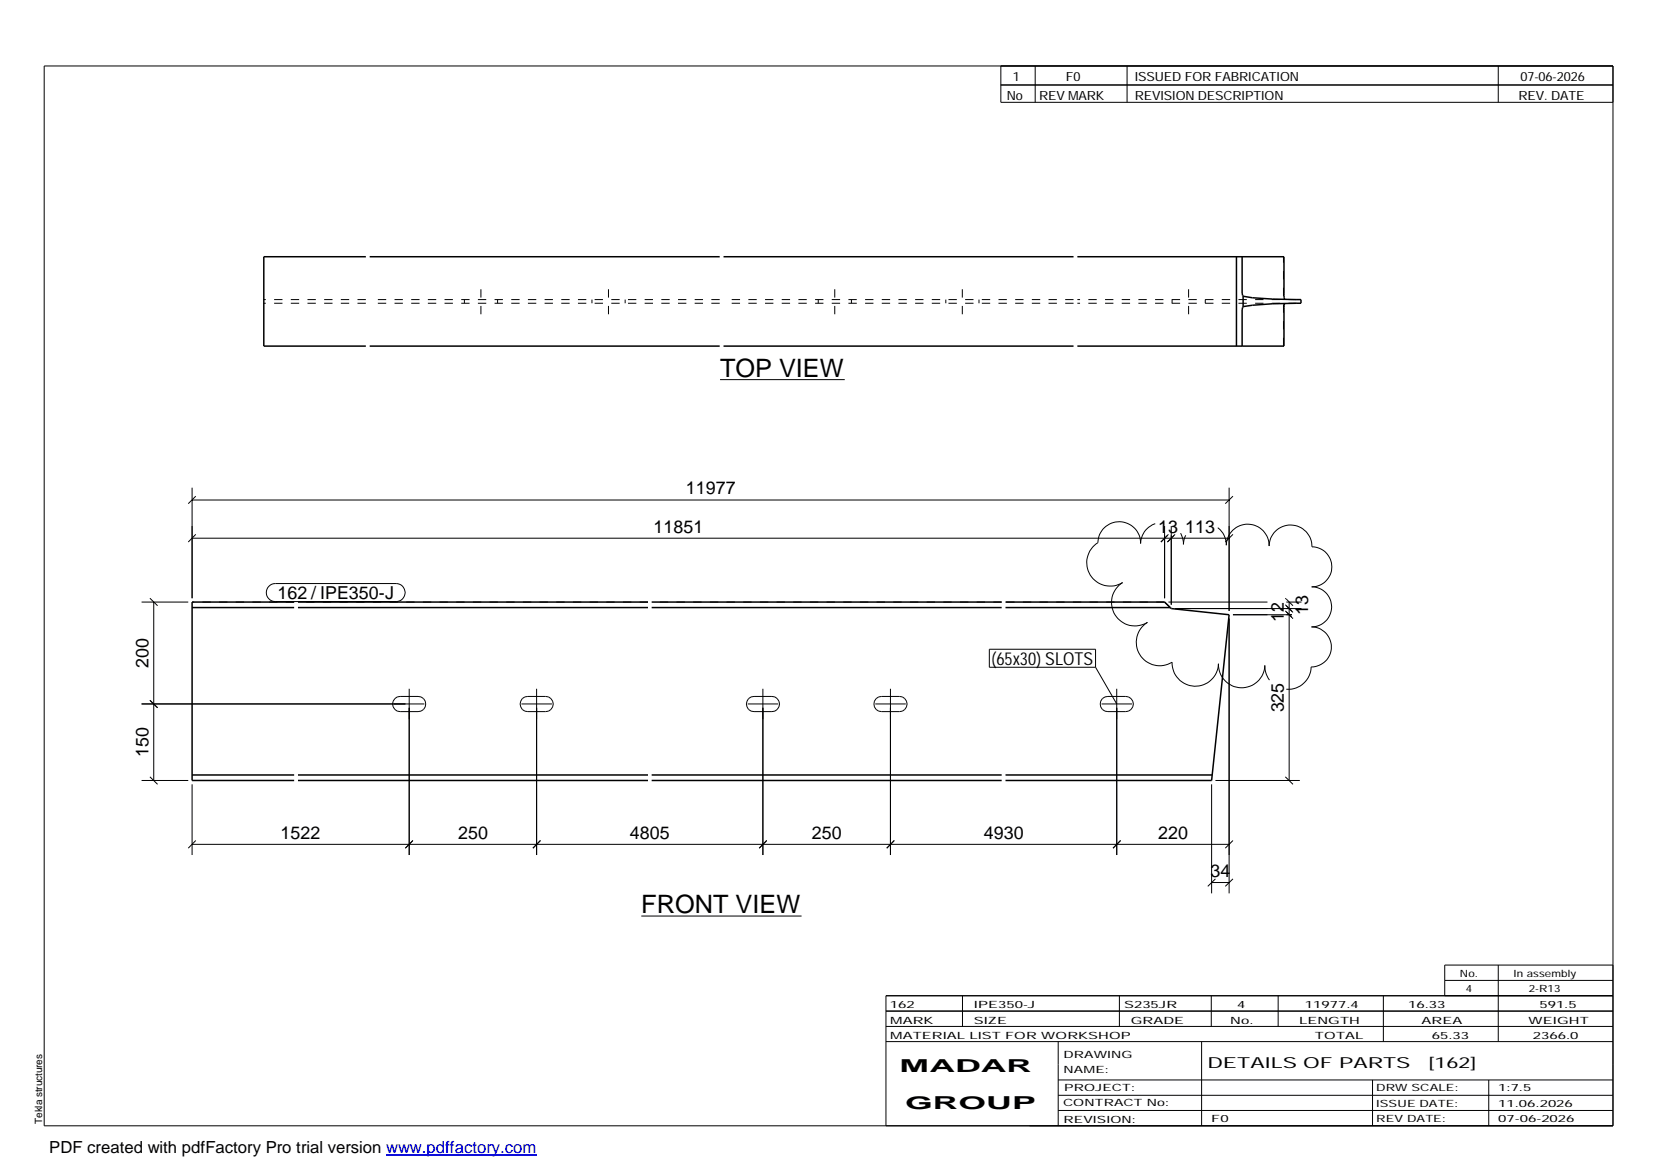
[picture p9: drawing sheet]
<svg xmlns="http://www.w3.org/2000/svg" width="420mm" height="297mm" viewBox="0 0 420 297" stroke-linecap="round" stroke-linejoin="round" font-family="sans-serif">
<g fill="none" stroke="#000" stroke-width=".25">
<path d="M11.2 16.7h398.3v269.1h-398.3zM254.1 16.7v9.3h155.4M262.8 16.7v9.3M286.1 16.7v9.3M380.4 16.7v9.3M254.1 21.6h155.4M182.8 96.4h31.7M48.8 126.9h263.2M48.8 123.8v28.1M48.8 136.6h263.2M49.7 126l-1.9 1.9M49.7 135.7l-1.9 1.9"/>
<path d="M293.3 133a5.4 5.4 0 0 0-3.7 5 5.4 5.4 0 0 0-5.4-5.6 5.4 5.4 0 0 0-5.5 5.4 6 6 0 0 0-1.9 8.2 6 6 0 0 0 8.2 1.9 6 6 0 0 0-1.9 8.2 6 6 0 0 0 8.2 1.9 6 6 0 0 0-1.9 8.2 6 6 0 0 0 8.2 1.9 5.9 5.9 0 0 0 5.7 6.1 5.9 5.9 0 0 0 6-5.7 5.9 5.9 0 0 0 5.7 6.1 5.9 5.9 0 0 0 6.1-5.7l.4 2.3 .8 1.5M295.7 133.5v18.4M296.6 135.7l-1.9 1.9 1.7-1.7M297.3 133.5v20M298.3 135.7l-1.9 1.9M299.7 135.4l.5 1.2 .2 1.6 .3-1.6 .3-.7M309.2 134a5.4 5.4 0 0 1 2.1 4.4 5.4 5.4 0 0 1 5.6-5.3 5.4 5.4 0 0 1 5.3 5.5 5.4 5.4 0 0 1 5.5-5.3 5.4 5.4 0 0 1 5.4 5.5 5.1 5.1 0 0 1 5 5.2 5.1 5.1 0 0 1-5.1 5 5.1 5.1 0 0 1 5.1 5.1 5.1 5.1 0 0 1-5.1 5.1 5.1 5.1 0 0 1 5 5.1 5.1 5.1 0 0 1-5.1 5 5.9 5.9 0 0 1-6.3 5.7M312 123.8v31.3M313 126l-1.9 1.9M313 135.7l-1.9 1.9M35.9 152.9h11.9M38.1 151.9l1.9 1.9"/>
<path d="M39 152.9v45.2M68.3 148.8l.7-.5 .9-.1h30.7a2.29 2.29 0 0 1 2.3 2.2 2.29 2.29 0 0 1-2.3 2.3h-30.7a2.27 2.27 0 0 1-2.1-1.4 2.27 2.27 0 0 1 .5-2.5zM296.6 152.9h25.2M298.3 154.5h32.1M312 157v69.8M313 156.1h15M326.3 155.1l1.7 1.7-1.4-1.5M326.3 153.5l2 2M326.3 151.9l2 1.9M326.6 152.9h3.8M327.3 152.9v45.2M328.1 156.9l.2 .1"/>
<path d="M35.9 178.7h71.8M38.1 177.8l1.9 1.9M100.2 177.4l.6-.5 .8-.1h4.5a1.93 1.93 0 0 1 2 1.9 1.93 1.93 0 0 1-2 2h-4.5a1.93 1.93 0 0 1-1.8-1.2 1.93 1.93 0 0 1 .4-2.1zM103.9 174.9v42.2M132.4 178.7h7.7M132.6 177.4l.6-.5 .8-.1h4.5a1.93 1.93 0 0 1 2 1.9 1.93 1.93 0 0 1-2 2h-4.5a1.95 1.95 0 0 1-1.8-1.2 1.95 1.95 0 0 1 .4-2.1zM136.2 174.9v42.2M189.8 178.7h7.8M190 177.4l.7-.5 .7-.1h4.6a1.93 1.93 0 0 1 1.9 1.9 1.93 1.93 0 0 1-1.9 2h-4.6a1.95 1.95 0 0 1-1.7-1.2 1.95 1.95 0 0 1 .3-2.1zM193.7 174.9v42.2M222.2 178.7h7.8M222.4 177.4l.7-.5 .7-.1h4.5a1.93 1.93 0 0 1 2 1.9 1.93 1.93 0 0 1-2 2h-4.5a1.93 1.93 0 0 1-1.8-1.2 1.93 1.93 0 0 1 .4-2.1z"/>
<path d="M226.1 174.9v42.2M251.2 164.8h26.9v4.6h-26.9zM278.1 169.4l5.4 9.3M279.7 178.7h7.7M279.9 177.4l.6-.5 .8-.1h4.5a1.93 1.93 0 0 1 1.9 1.9 1.93 1.93 0 0 1-1.9 2h-4.5a1.93 1.93 0 0 1-1.9-1.2 1.93 1.93 0 0 1 .5-2.1zM283.5 174.9v42.2M35.9 198.1h11.9M38.1 197.2l1.9 1.9M48.8 199.1v18M307.6 199.1v27.7M308.6 198.1h21.4M326.3 197.2l2 1.9"/>
<path d="M48.8 214.4h263.2M49.7 213.4l-1.9 1.9M104.8 213.4l-1.9 1.9M137.2 213.4l-1.9 1.9M194.6 213.4l-1.9 1.9M227 213.4l-1.9 1.9M284.5 213.4l-1.9 1.9M313 213.4l-1.9 1.9M162.8 232.6h40.7M307.6 224.1h4.4M308.6 223.1l-2 1.9M313 223.1l-1.9 1.9"/>
<path d="M224.9 256.7h184.6M244.3 252.8v7.8M284.2 252.8v7.8M307.5 252.8v7.8M324.5 252.8v7.8M351.2 252.8v11.6M366.8 248.9h42.7M380.4 245v19.4M409.5 245h-42.7v7.8M409.5 252.8h-184.6v33M224.9 264.4h184.6M224.9 260.6h184.6"/>
<path d="M268.6 264.4v21.4M268.6 274.2h140.9M268.6 278.1h140.9M305.1 264.4v21.4M348.4 274.2v11.6M378 274.2v11.6M268.6 281.9h140.9"/>
</g>
<g fill="none" stroke="#000" stroke-width=".38">
<path d="M92.9 65.2h-25.9v22.7h25.9M93.9 65.2h88.8M183.7 65.2h88.8M273.5 65.2h52.5v9.8l.1 1M313.9 65.2v22.7M315.3 65.2v9.2l.3 .8M315.6 75.2v2.6M315.6 77.8l-.3 .9v9.2M315.6 75.2a94.3 94.3 0 0 0 14.7 .9v.9a94.3 94.3 0 0 0-14.7 .8M326.1 77l-.1 1v9.9h-52.5M93.9 87.9h88.8M183.7 87.9h88.8"/>
<path d="M48.8 154.2h25.9M74.7 152.9h-25.9v45.2h25.9M75.6 152.9h88.9M75.6 154.2h88.9M165.4 152.9h88.9M165.4 154.2h88.9M255.3 152.9h40.4l1.4 1.3M255.3 154.2h41.8M297.1 154.2l.2 .3 14.7 1.6-4.4 42h-52.3M48.8 196.8h25.9M75.6 196.8h88.9M75.6 198.1h88.9"/>
<path d="M165.4 196.8h88.9M165.4 198.1h88.9M255.3 196.8h52.4"/>
</g>
<g fill="none" stroke="#000" stroke-width=".25" stroke-dasharray="2.1 2.1" stroke-linecap="butt">
<path d="M92.9 76.1h-25.9M92.9 77h-25.9M117.9 76.1v.9M122.1 79.8v-6.5M126.3 76.1v.9M150.3 76.1v.9M154.5 79.8v-6.5M158.7 76.1v.9M182.7 76.1h-88.8M182.7 77h-88.8M207.7 76.1v.9M211.9 79.8v-6.5"/>
<path d="M216.2 76.1v.9M240.1 76.1v.9M244.3 79.8v-6.5M248.5 76.1v.9M272.5 76.1h-88.8M272.5 77h-88.8M297.6 76.1v.9M301.8 79.8v-6.5M306 76.1v.9M326.1 76.1v-.1M329.2 76.1h-55.7M329.2 77h-55.7"/>
<path d="M325.8 87.9v-22.7M326 87.9h-.2M74.7 152.9h-25.9M164.5 152.9h-88.9M254.3 152.9h-88.9M295.7 152.9h-40.4M297.1 154.2l-1.4-1.3"/>
</g>
<path d="M98 293.3h38.2" fill="none" stroke="#00f" stroke-width=".3"/>
<g font-size="6.4">
<text x="182.8" y="95.6">TOP VIEW</text>
<text x="162.8" y="231.8">FRONT VIEW</text>
</g>
<g font-size="4.5">
<text x="174.1" y="125.5">11977</text>
<text x="165.9" y="135.2">11851</text>
<text x="294" y="135.2">13</text>
<text x="300.9" y="135.2">113</text>
<text x="70.5" y="152.1">162 / IPE350-J</text>
<text x="325.9" y="157.8" transform="rotate(-90 325.9 157.8)">12</text>
<text x="332.1" y="156.2" transform="rotate(-90 332.1 156.2)">13</text>
<text x="37.7" y="169.6" transform="rotate(-90 37.7 169.6)">200</text>
<text x="251.7" y="168.8">(65x30) SLOTS</text>
<text x="325.9" y="180.9" transform="rotate(-90 325.9 180.9)">325</text>
<text x="37.7" y="192.2" transform="rotate(-90 37.7 192.2)">150</text>
<text x="71.2" y="213">1522</text>
<text x="116.3" y="213">250</text>
<text x="159.9" y="213">4805</text>
<text x="206.1" y="213">250</text>
<text x="249.8" y="213">4930</text>
<text x="294" y="213">220</text>
<text x="307.3" y="222.7">34</text>
<text x="228.4" y="272.3">MADAR</text>
<text x="229.8" y="281.6">GROUP</text>
</g>
<text font-size="4.2" x="12.5" y="292.7">PDF created with pdfFactory Pro trial version www.pdffactory.com</text>
<g font-size="3.9">
<text x="306.5" y="271.3">DETAILS OF PARTS</text>
<text x="362.7" y="271.3">[162]</text>
</g>
<g font-size="3.2">
<text x="257.1" y="20.5">1</text>
<text x="270.6" y="20.5">F0</text>
<text x="288.1" y="20.5">ISSUED FOR FABRICATION</text>
<text x="386" y="20.5">07-06-2026</text>
<text x="255.6" y="25.5">No</text>
<text x="263.8" y="25.5">REV MARK</text>
<text x="288.1" y="25.5">REVISION DESCRIPTION</text>
<text x="385.5" y="25.5">REV. DATE</text>
</g>
<g font-size="2.5">
<text x="370.6" y="247.9">No.</text>
<text x="372.1" y="251.8">4</text>
<text x="384.3" y="247.9">In assembly</text>
<text x="388.1" y="251.8">2-R13</text>
<text x="225.9" y="255.9">162</text>
<text x="247.3" y="255.9">IPE350-J</text>
<text x="285.4" y="255.9">S235JR</text>
<text x="314.1" y="255.9">4</text>
<text x="331.3" y="255.9">11977.4</text>
<text x="357.5" y="255.9">16.33</text>
<text x="390.8" y="255.9">591.5</text>
<text x="226" y="263.7">MATERIAL LIST FOR WORKSHOP</text>
<text x="226" y="259.9">MARK</text>
<text x="247.2" y="259.9">SIZE</text>
<text x="287.1" y="259.9">GRADE</text>
<text x="312.3" y="259.9">No.</text>
<text x="329.8" y="259.9">LENGTH</text>
<text x="333.8" y="263.7">TOTAL</text>
<text x="360.9" y="259.9">AREA</text>
<text x="363.5" y="263.7">65.33</text>
<text x="388.1" y="259.9">WEIGHT</text>
<text x="389.2" y="263.7">2366.0</text>
<text x="270" y="268.5">DRAWING</text>
<text x="270" y="272.5">NAME:</text>
<text x="269.9" y="280.9">CONTRACT No:</text>
<text x="270.2" y="277">PROJECT:</text>
<text x="349.4" y="277.1">DRW SCALE:</text>
<text x="349.4" y="281">ISSUE DATE:</text>
<text x="380.4" y="277.1">1:7.5</text>
<text x="380.4" y="281">11.06.2026</text>
<text x="10.7" y="285.4" transform="rotate(-90 10.7 285.4)">Tekla structures</text>
<text x="270" y="285">REVISION:</text>
<text x="307.5" y="284.8">F0</text>
<text x="349.4" y="284.8">REV DATE:</text>
<text x="380.4" y="284.8">07-06-2026</text>
</g>
</svg>
